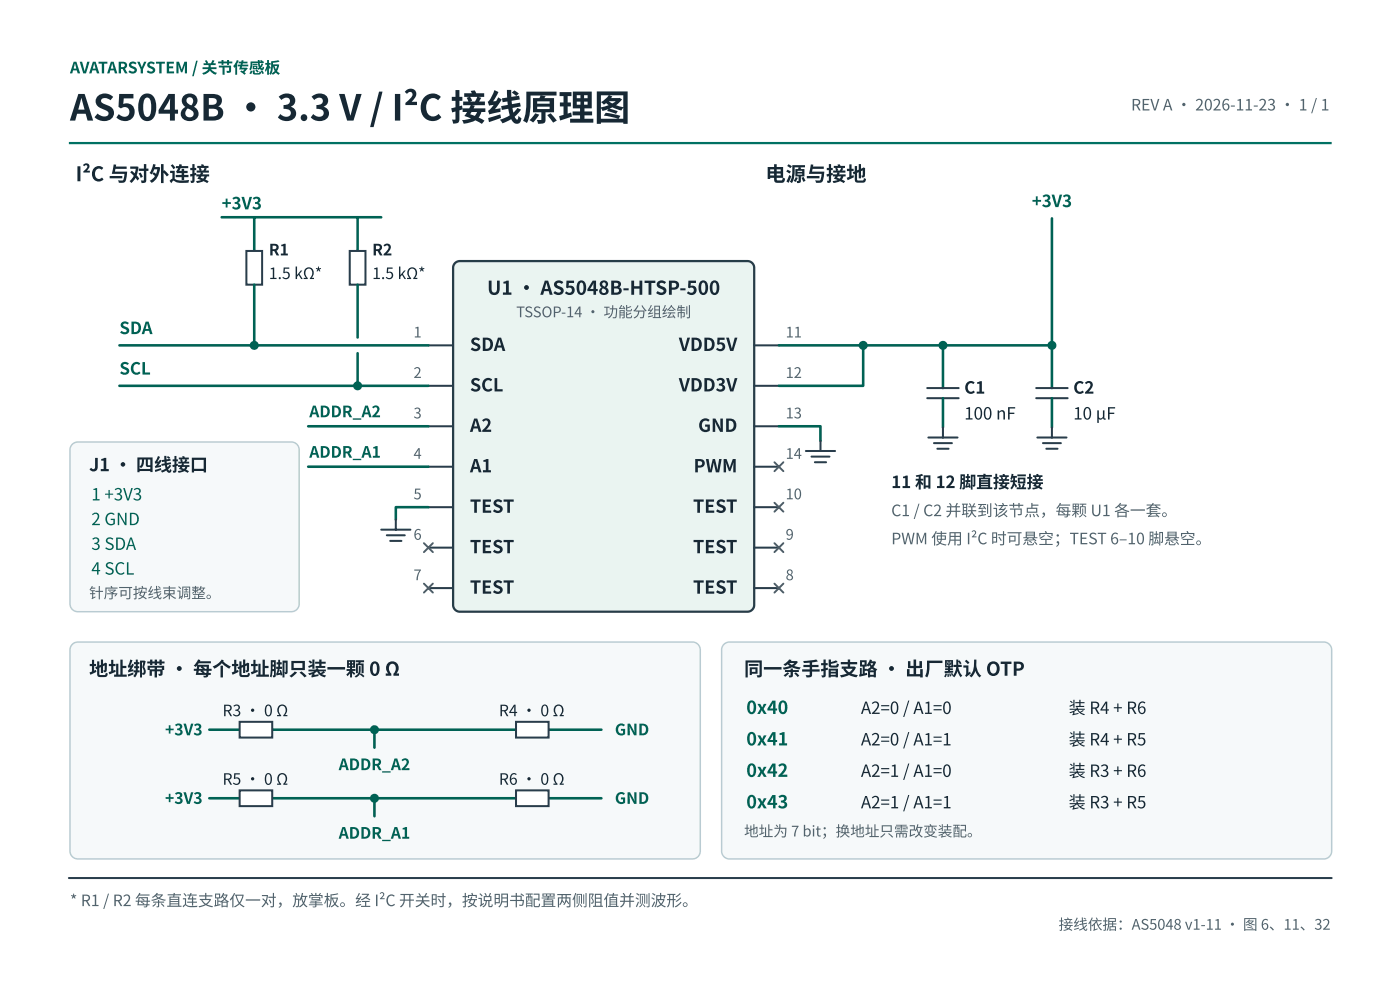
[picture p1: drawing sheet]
<svg xmlns="http://www.w3.org/2000/svg" width="297mm" height="210mm" viewBox="0 0 297 210" stroke-linecap="round" stroke-linejoin="round" font-family="sans-serif">
<path d="M14.6 30.3h267.9" fill="none" stroke="#007163" stroke-width=".48"/>
<path d="M96.5 55.8l.5-.3 .6-.1h61a1.43 1.43 0 0 1 1.4 1.4v71.5a1.43 1.43 0 0 1-1.4 1.4h-61a1.43 1.43 0 0 1-1.5-1.4v-71.5l.1-.6z" fill="#eaf4f1"/>
<path d="M96.5 55.8l.5-.3 .6-.1h61a1.43 1.43 0 0 1 1.4 1.4v71.5a1.43 1.43 0 0 1-1.4 1.4h-61a1.43 1.43 0 0 1-1.5-1.4v-71.5l.1-.6z" fill="none" stroke="#263d48" stroke-width=".48"/>
<g fill="none" stroke="#293d4c" stroke-width=".43">
<path d="M90.9 73.2h5.2M160 73.2h5.2M90.9 81.8h5.2M90.9 90.4h5.2M90.9 99h5.2M160 81.8h5.2M160 90.4h5.2M160 99h5.2M90.9 107.5h5.2M90.9 116.1h5.2M160 107.5h5.2M160 116.1h5.2"/>
<path d="M90.9 124.7h5.2M160 124.7h5.2"/>
</g>
<path d="M164.3 98l1.9 1.9M166.2 98l-1.9 1.9M89.9 115.2l1.9 1.9M91.8 115.2l-1.9 1.9M164.3 106.6l1.9 1.9M164.3 115.2l1.9 1.9M166.2 106.6l-1.9 1.9M166.2 115.2l-1.9 1.9M89.9 123.7l1.9 1.9M91.8 123.7l-1.9 1.9M164.3 123.7l1.9 1.9M166.2 123.7l-1.9 1.9" fill="none" stroke="#465b6b" stroke-width=".41"/>
<path d="M47 46.1h33.9M53.9 46.1v7.1M75.9 46.1v7.1" fill="none" stroke="#006254" stroke-width=".55"/>
<path d="M52.3 53.2h3.3v7.2h-3.3z" fill="#fff"/>
<path d="M52.3 53.2h3.3v7.2h-3.3z" fill="none" stroke="#293d4c" stroke-width=".43"/>
<path d="M74.2 53.2h3.3v7.2h-3.3z" fill="#fff"/>
<path d="M74.2 53.2h3.3v7.2h-3.3z" fill="none" stroke="#293d4c" stroke-width=".43"/>
<path d="M25.3 73.2h65.6M53.9 60.4v12.8M75.9 60.4v11.2M75.9 74.9v6.9M25.3 81.8h65.6" fill="none" stroke="#006254" stroke-width=".55"/>
<g fill="#006254">
<circle cx="53.9" cy="73.2" r=".95"/>
<circle cx="75.9" cy="81.8" r=".95"/>
</g>
<path d="M223.2 46.3v26.9h-58M183.1 73.2v8.6h-17.9M200 73.2v9.1M65.4 90.4h25.5M65.4 99h25.5M90.9 107.5h-6.9v2.6" fill="none" stroke="#006254" stroke-width=".55"/>
<path d="M80.9 112.3h6.2M82.1 113.5h3.8M82.8 114.7h2.4M84 110.1v2.2" fill="none" stroke="#293d4c" stroke-width=".43"/>
<g fill="#006254">
<circle cx="183.1" cy="73.2" r=".95"/>
<circle cx="200" cy="73.2" r=".95"/>
<circle cx="223.2" cy="73.2" r=".95"/>
</g>
<path d="M223.2 73.2v9.1M165.2 90.4h8.9v3.1M200 84.4v6.2M223.2 84.4v6.2" fill="none" stroke="#006254" stroke-width=".55"/>
<g fill="none" stroke="#293d4c" stroke-width=".43">
<path d="M171 95.6h6.2M172.2 96.8h3.8M172.9 98h2.4M174.1 93.5v2.1M196.7 82.3h6.7M196.7 84.4h6.7M196.9 92.8h6.2M198.1 93.9h3.9M198.9 95.1h2.3M200 90.6v2.2M219.8 82.3h6.7M219.8 84.4h6.7"/>
<path d="M220.1 92.8h6.2M221.3 93.9h3.8M222 95.1h2.4M223.2 90.6v2.2"/>
</g>
<path d="M15.3 94.2l.6-.4 .6-.1h45.3a1.67 1.67 0 0 1 1.7 1.7v32.6a1.67 1.67 0 0 1-1.7 1.7h-45.3a1.67 1.67 0 0 1-1.7-1.7v-32.6l.2-.7z" fill="#f6f9fa"/>
<path d="M15.3 94.2l.6-.4 .6-.1h45.3a1.67 1.67 0 0 1 1.7 1.7v32.6a1.67 1.67 0 0 1-1.7 1.7h-45.3a1.67 1.67 0 0 1-1.7-1.7v-32.6l.2-.7z" fill="none" stroke="#b9cbd2" stroke-width=".31"/>
<path d="M15.3 136.6l.6-.4 .6-.1h130.4a1.67 1.67 0 0 1 1.7 1.7v42.6a1.67 1.67 0 0 1-1.7 1.7h-130.4a1.67 1.67 0 0 1-1.7-1.7v-42.6l.2-.7z" fill="#f6f9fa"/>
<path d="M15.3 136.6l.6-.4 .6-.1h130.4a1.67 1.67 0 0 1 1.7 1.7v42.6a1.67 1.67 0 0 1-1.7 1.7h-130.4a1.67 1.67 0 0 1-1.7-1.7v-42.6l.2-.7z" fill="none" stroke="#b9cbd2" stroke-width=".31"/>
<path d="M44.4 154.7h6.4M57.8 154.7h51.7M116.4 154.7h11.2" fill="none" stroke="#006254" stroke-width=".55"/>
<path d="M50.8 153h7v3.4h-7z" fill="#fff"/>
<path d="M50.8 153h7v3.4h-7z" fill="none" stroke="#293d4c" stroke-width=".43"/>
<path d="M109.5 153h6.9v3.4h-6.9z" fill="#fff"/>
<path d="M109.5 153h6.9v3.4h-6.9z" fill="none" stroke="#293d4c" stroke-width=".43"/>
<circle cx="79.4" cy="154.7" r=".95" fill="#006254"/>
<path d="M79.4 154.7v3.8M44.4 169.2h6.4M57.8 169.2h51.7M116.4 169.2h11.2" fill="none" stroke="#006254" stroke-width=".55"/>
<path d="M50.8 167.6h7v3.3h-7z" fill="#fff"/>
<path d="M50.8 167.6h7v3.3h-7z" fill="none" stroke="#293d4c" stroke-width=".43"/>
<path d="M109.5 167.6h6.9v3.3h-6.9z" fill="#fff"/>
<path d="M109.5 167.6h6.9v3.3h-6.9z" fill="none" stroke="#293d4c" stroke-width=".43"/>
<circle cx="79.4" cy="169.2" r=".95" fill="#006254"/>
<path d="M79.4 169.2v3.8" fill="none" stroke="#006254" stroke-width=".55"/>
<path d="M153.6 136.6l.5-.4 .7-.1h126a1.67 1.67 0 0 1 1.7 1.7v42.6a1.67 1.67 0 0 1-1.7 1.7h-126a1.67 1.67 0 0 1-1.7-1.7v-42.6l.1-.7z" fill="#f6f9fa"/>
<path d="M153.6 136.6l.5-.4 .7-.1h126a1.67 1.67 0 0 1 1.7 1.7v42.6a1.67 1.67 0 0 1-1.7 1.7h-126a1.67 1.67 0 0 1-1.7-1.7v-42.6l.1-.7z" fill="none" stroke="#b9cbd2" stroke-width=".31"/>
<path d="M14.6 186.2h267.9" fill="none" stroke="#293d4c" stroke-width=".43"/>
<text font-size="7.6" fill="#172834" x="14.8" y="25.6">AS5048B · 3.3 V / I²C 接线原理图</text>
<g font-size="4.3" fill="#172834">
<text x="16" y="38.4">I²C 与对外连接</text>
<text x="162.4" y="38.4">电源与接地</text>
</g>
<g font-size="4" fill="#172834">
<text x="103.3" y="62.5">U1 · AS5048B-HTSP-500</text>
<text x="18.9" y="143.3">地址绑带 · 每个地址脚只装⼀颗 0 Ω</text>
<text x="157.9" y="143.3">同⼀条⼿指⽀路 · 出⼚默认 OTP</text>
</g>
<g font-size="3.8" fill="#172834">
<text x="99.7" y="74.4">SDA</text>
<text x="144" y="74.4">VDD5V</text>
<text x="99.7" y="83">SCL</text>
<text x="144" y="83">VDD3V</text>
<text x="99.7" y="91.6">A2</text>
<text x="148.1" y="91.6">GND</text>
<text x="18.9" y="99.9">J1 · 四线接⼝</text>
<text x="99.7" y="100.1">A1</text>
<text x="147.1" y="100.1">PWM</text>
<text x="99.7" y="108.7">TEST</text>
<text x="147" y="108.7">TEST</text>
<text x="99.7" y="117.3">TEST</text>
<text x="147" y="117.3">TEST</text>
<text x="99.7" y="125.9">TEST</text>
<text x="147" y="125.9">TEST</text>
</g>
<g font-size="3.8" fill="#006254">
<text x="158.3" y="151.4">0x40</text>
<text x="158.3" y="158">0x41</text>
<text x="158.3" y="164.7">0x42</text>
<text x="158.3" y="171.4">0x43</text>
</g>
<g font-size="3.6" fill="#006254">
<text x="47" y="44.4">+3V3</text>
<text x="218.9" y="43.9">+3V3</text>
<text x="25.3" y="70.8">SDA</text>
<text x="25.3" y="79.4">SCL</text>
<text x="19.4" y="106.1">1 +3V3</text>
<text x="19.4" y="111.3">2 GND</text>
<text x="19.4" y="116.6">3 SDA</text>
<text x="19.4" y="121.8">4 SCL</text>
</g>
<g font-size="3.6" fill="#172834">
<text x="204.6" y="83.5">C1</text>
<text x="227.7" y="83.5">C2</text>
<text x="204.6" y="88.9">100 nF</text>
<text x="227.7" y="88.9">10 µF</text>
<text x="189.1" y="103.5">11 和 12 脚直接短接</text>
<text x="182.6" y="151.4">A2=0 / A1=0</text>
<text x="226.7" y="151.4">装 R4 + R6</text>
<text x="182.6" y="158">A2=0 / A1=1</text>
<text x="226.7" y="158">装 R4 + R5</text>
<text x="182.6" y="164.7">A2=1 / A1=0</text>
<text x="226.7" y="164.7">装 R3 + R6</text>
<text x="182.6" y="171.4">A2=1 / A1=1</text>
<text x="226.7" y="171.4">装 R3 + R5</text>
</g>
<g font-size="3.3" fill="#006254">
<text x="14.8" y="15.6">AVATARSYSTEM / 关节传感板</text>
<text x="65.6" y="88.5">ADDR_A2</text>
<text x="65.6" y="97">ADDR_A1</text>
<text x="35" y="155.9">+3V3</text>
<text x="130.4" y="155.9">GND</text>
<text x="71.9" y="163.3">ADDR_A2</text>
<text x="35" y="170.4">+3V3</text>
<text x="130.4" y="170.4">GND</text>
<text x="71.9" y="177.8">ADDR_A1</text>
</g>
<g font-size="3.3" fill="#51636d">
<text x="240" y="23.4">REV A · 2026-11-23 · 1 / 1</text>
<text x="189.1" y="109.4">C1 / C2 并联到该节点，每颗 U1 各⼀套。</text>
<text x="189.1" y="115.4">PWM 使⽤ I²C 时可悬空；TEST 6‒10 脚悬空。</text>
<text x="14.8" y="192.1">* R1 / R2 每条直连⽀路仅⼀对，放掌板。经 I²C 开关时，按说明书配置两侧阻值并测波形。</text>
</g>
<g font-size="3.3" fill="#172834">
<text x="57" y="54.2">R1</text>
<text x="57" y="59.2">1.5 kΩ*</text>
<text x="79" y="54.2">R2</text>
<text x="79" y="59.2">1.5 kΩ*</text>
<text x="47.2" y="151.8">R3 · 0 Ω</text>
<text x="105.8" y="151.8">R4 · 0 Ω</text>
<text x="47.2" y="166.4">R5 · 0 Ω</text>
<text x="105.8" y="166.4">R6 · 0 Ω</text>
</g>
<g font-size="3.1" fill="#51636d">
<text x="87.7" y="71.5">1</text>
<text x="109.5" y="67.3">TSSOP-14 · 功能分组绘制</text>
<text x="166.7" y="71.5">11</text>
<text x="87.7" y="80.1">2</text>
<text x="166.7" y="80.1">12</text>
<text x="87.7" y="88.7">3</text>
<text x="166.7" y="88.7">13</text>
<text x="87.7" y="97.3">4</text>
<text x="166.7" y="97.3">14</text>
<text x="87.7" y="105.9">5</text>
<text x="166.7" y="105.9">10</text>
<text x="87.7" y="114.4">6</text>
<text x="166.7" y="114.4">9</text>
<text x="87.7" y="123">7</text>
<text x="166.7" y="123">8</text>
<text x="18.9" y="126.8">针序可按线束调整。</text>
<text x="157.9" y="177.3">地址为 7 bit；换地址只需改变装配。</text>
<text x="224.6" y="197.1">接线依据：AS5048 v1-11 · 图 6、11、32</text>
</g>
</svg>
